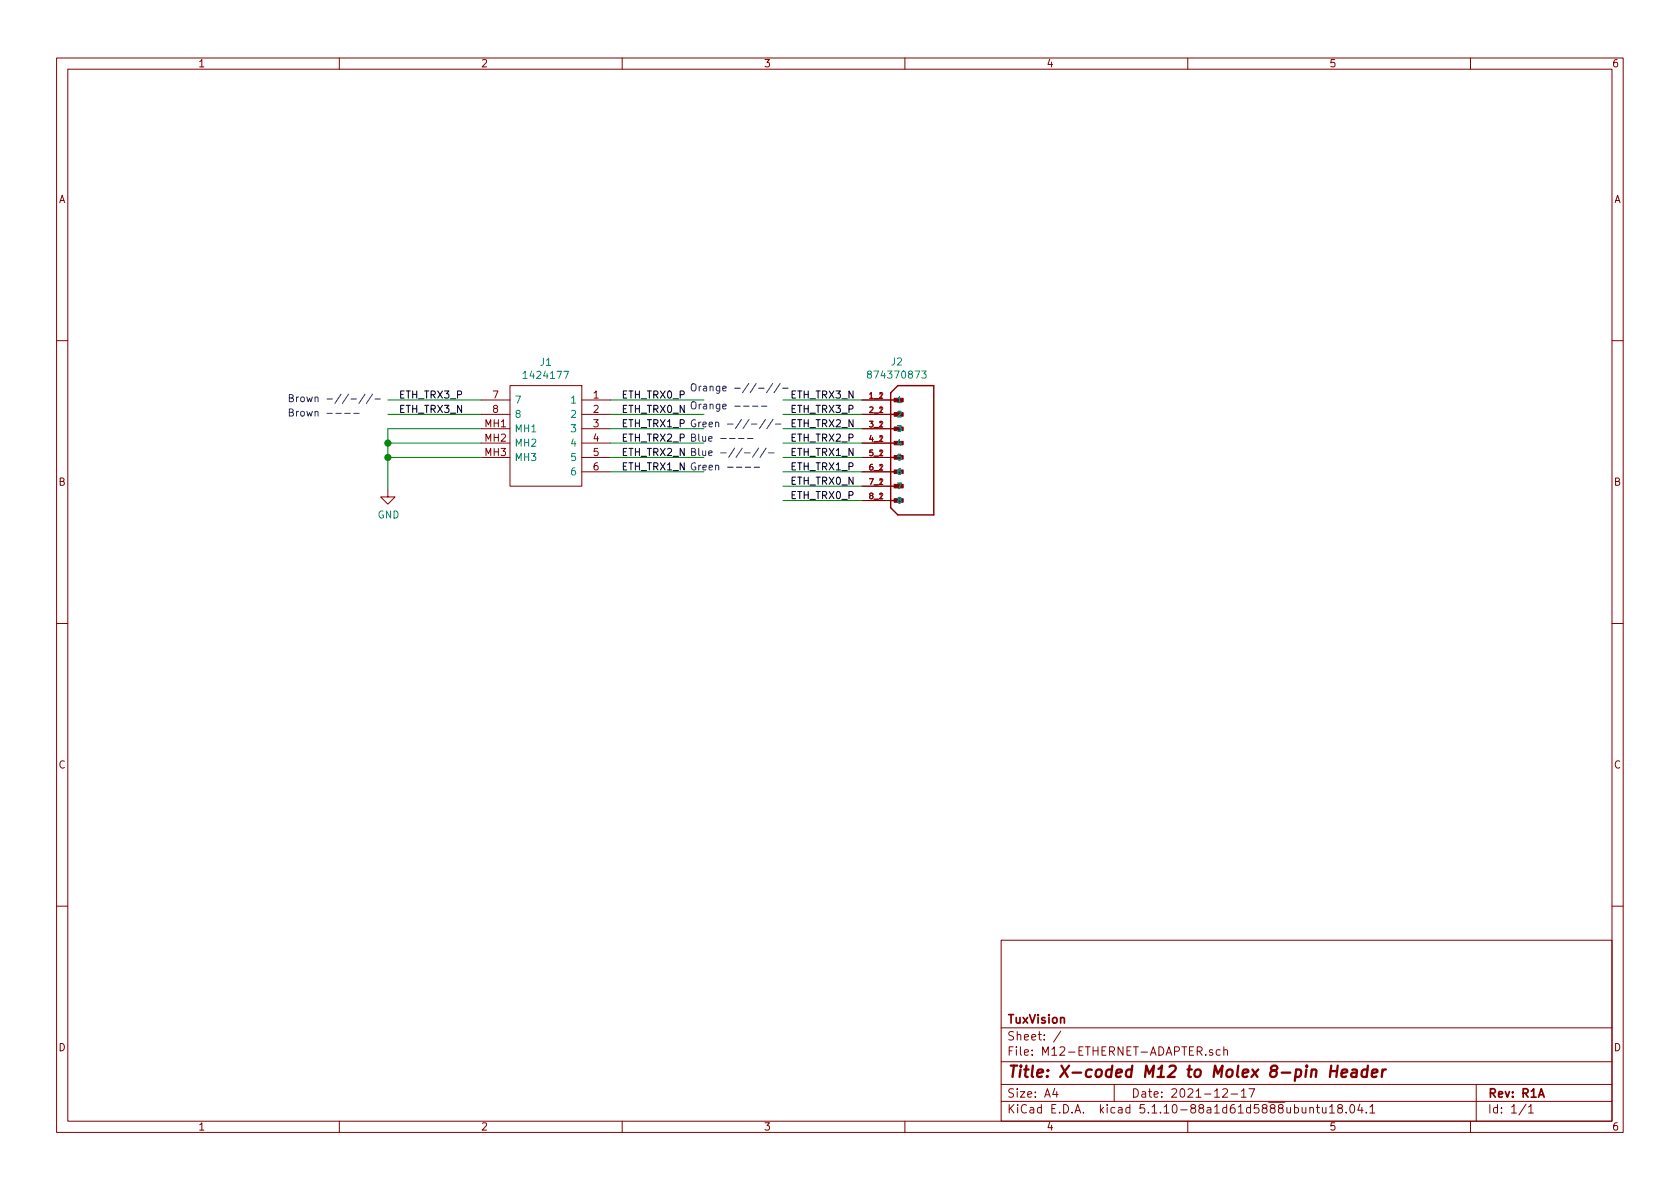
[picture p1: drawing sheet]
EESchema Schematic File Version 4
EELAYER 30 0
EELAYER END
$Descr A4 11693 8268
encoding utf-8
Sheet 1 1
Title "X-coded M12 to Molex 8-pin Header"
Date "2021-12-17"
Rev "R1A"
Comp "TuxVision"
Comment1 ""
Comment2 ""
Comment3 ""
Comment4 ""
$EndDescr
$Comp
L 1424177:1424177 J1
U 1 1
P 4250 2775
F 0 "J1" H 4700 3040 50  0000 C CNN
F 1 "1424177" H 4700 2949 50  0000 C CNN
F 2 "footprints:1424177" H 5000 2875 50  0001 L CNN
F 3 "https://datasheet.datasheetarchive.com/originals/distributors/Datasheets-DGA7/2856226.pdf" H 5000 2775 50  0001 L CNN
F 4 "Phoenix Contact SACC-DSI-FSX-8CON-M16-L180 SCO Series Connector" H 5000 2675 50  0001 L CNN "Description"
F 5 "22.4" H 5000 2575 50  0001 L CNN "Height"
F 6 "651-1424177" H 5000 2475 50  0001 L CNN "Mouser Part Number"
F 7 "https://www.mouser.co.uk/ProductDetail/Phoenix-Contact/1424177/?qs=qYeG19ffik%252BWwIRWm6mHsw%3D%3D" H 5000 2375 50  0001 L CNN "Mouser Price/Stock"
F 8 "Phoenix Contact" H 5000 2275 50  0001 L CNN "Manufacturer_Name"
F 9 "1424177" H 5000 2175 50  0001 L CNN "Manufacturer_Part_Number"
	1    4250 2775
	-1   0    0    -1  
$EndComp
$Comp
L power:GND #PWR0101
U 1 1
P 2700 3400
F 0 "#PWR0101" H 2700 3150 50  0001 C CNN
F 1 "GND" H 2705 3227 50  0000 C CNN
F 2 "" H 2700 3400 50  0001 C CNN
F 3 "" H 2700 3400 50  0001 C CNN
	1    2700 3400
	1    0    0    -1  
$EndComp
Wire Wire Line
	5450 3375 6000 3375
Wire Wire Line
	5450 3475 6000 3475
Text Label 5500 3475 0    50   ~ 0
ETH_TRX0_P
$Comp
L 874370873:874370873 J2
U 1 1
P 6200 3075
F 0 "J2" H 6243 3642 50  0000 C CNN
F 1 "874370873" H 6243 3551 50  0000 C CNN
F 2 "footprints:MOLEX_874370873" H 6200 3075 50  0001 L BNN
F 3 "" H 6200 3075 50  0001 L BNN
F 4 "6.1 mm" H 6200 3075 50  0001 L BNN "MAXIMUM_PACKAGE_HEIGHT"
F 5 "A" H 6200 3075 50  0001 L BNN "PARTREV"
F 6 "Molex" H 6200 3075 50  0001 L BNN "MANUFACTURER"
F 7 "Manufacturer Recommendations" H 6200 3075 50  0001 L BNN "STANDARD"
	1    6200 3075
	1    0    0    -1  
$EndComp
Wire Wire Line
	5450 2775 6000 2775
Wire Wire Line
	5450 2875 6000 2875
Wire Wire Line
	5450 2975 6000 2975
Wire Wire Line
	5450 3075 6000 3075
Wire Wire Line
	5450 3175 6000 3175
Wire Wire Line
	5450 3275 6000 3275
Text Label 5500 2775 0    50   ~ 0
ETH_TRX3_N
Text Label 5500 2875 0    50   ~ 0
ETH_TRX3_P
Text Label 5500 2975 0    50   ~ 0
ETH_TRX2_N
Text Label 5500 3075 0    50   ~ 0
ETH_TRX2_P
Text Label 5500 3175 0    50   ~ 0
ETH_TRX1_N
Text Label 5500 3275 0    50   ~ 0
ETH_TRX1_P
Text Label 5500 3375 0    50   ~ 0
ETH_TRX0_N
Wire Wire Line
	4250 2775 4900 2775
Wire Wire Line
	4250 2875 4900 2875
Wire Wire Line
	4250 2975 4900 2975
Wire Wire Line
	4250 3075 4900 3075
Wire Wire Line
	4250 3175 4900 3175
Wire Wire Line
	4250 3275 4900 3275
Wire Wire Line
	2700 2775 3350 2775
Wire Wire Line
	2700 2875 3350 2875
Wire Wire Line
	2700 2975 3350 2975
Wire Wire Line
	2700 3075 3350 3075
Wire Wire Line
	2700 3175 3350 3175
Wire Wire Line
	2700 2975 2700 3075
Connection ~ 2700 3075
Wire Wire Line
	2700 3075 2700 3175
Connection ~ 2700 3175
Wire Wire Line
	2700 3175 2700 3400
Text Label 2775 2875 0    50   ~ 0
ETH_TRX3_N
Text Label 2775 2775 0    50   ~ 0
ETH_TRX3_P
Text Label 4325 3175 0    50   ~ 0
ETH_TRX2_N
Text Label 4325 3075 0    50   ~ 0
ETH_TRX2_P
Text Label 4325 3275 0    50   ~ 0
ETH_TRX1_N
Text Label 4325 2975 0    50   ~ 0
ETH_TRX1_P
Text Label 4325 2875 0    50   ~ 0
ETH_TRX0_N
Text Label 4325 2775 0    50   ~ 0
ETH_TRX0_P
Text Notes 4800 2725 0    50   ~ 0
Orange -//-//-
Text Notes 4800 2850 0    50   ~ 0
Orange ----\n
Text Notes 4800 2975 0    50   ~ 0
Green -//-//-
Text Notes 4800 3075 0    50   ~ 0
Blue ----
Text Notes 4800 3175 0    50   ~ 0
Blue -//-//-
Text Notes 4800 3275 0    50   ~ 0
Green ----
Text Notes 2000 2800 0    50   ~ 0
Brown -//-//-
Text Notes 2000 2900 0    50   ~ 0
Brown ----
$EndSCHEMATC
